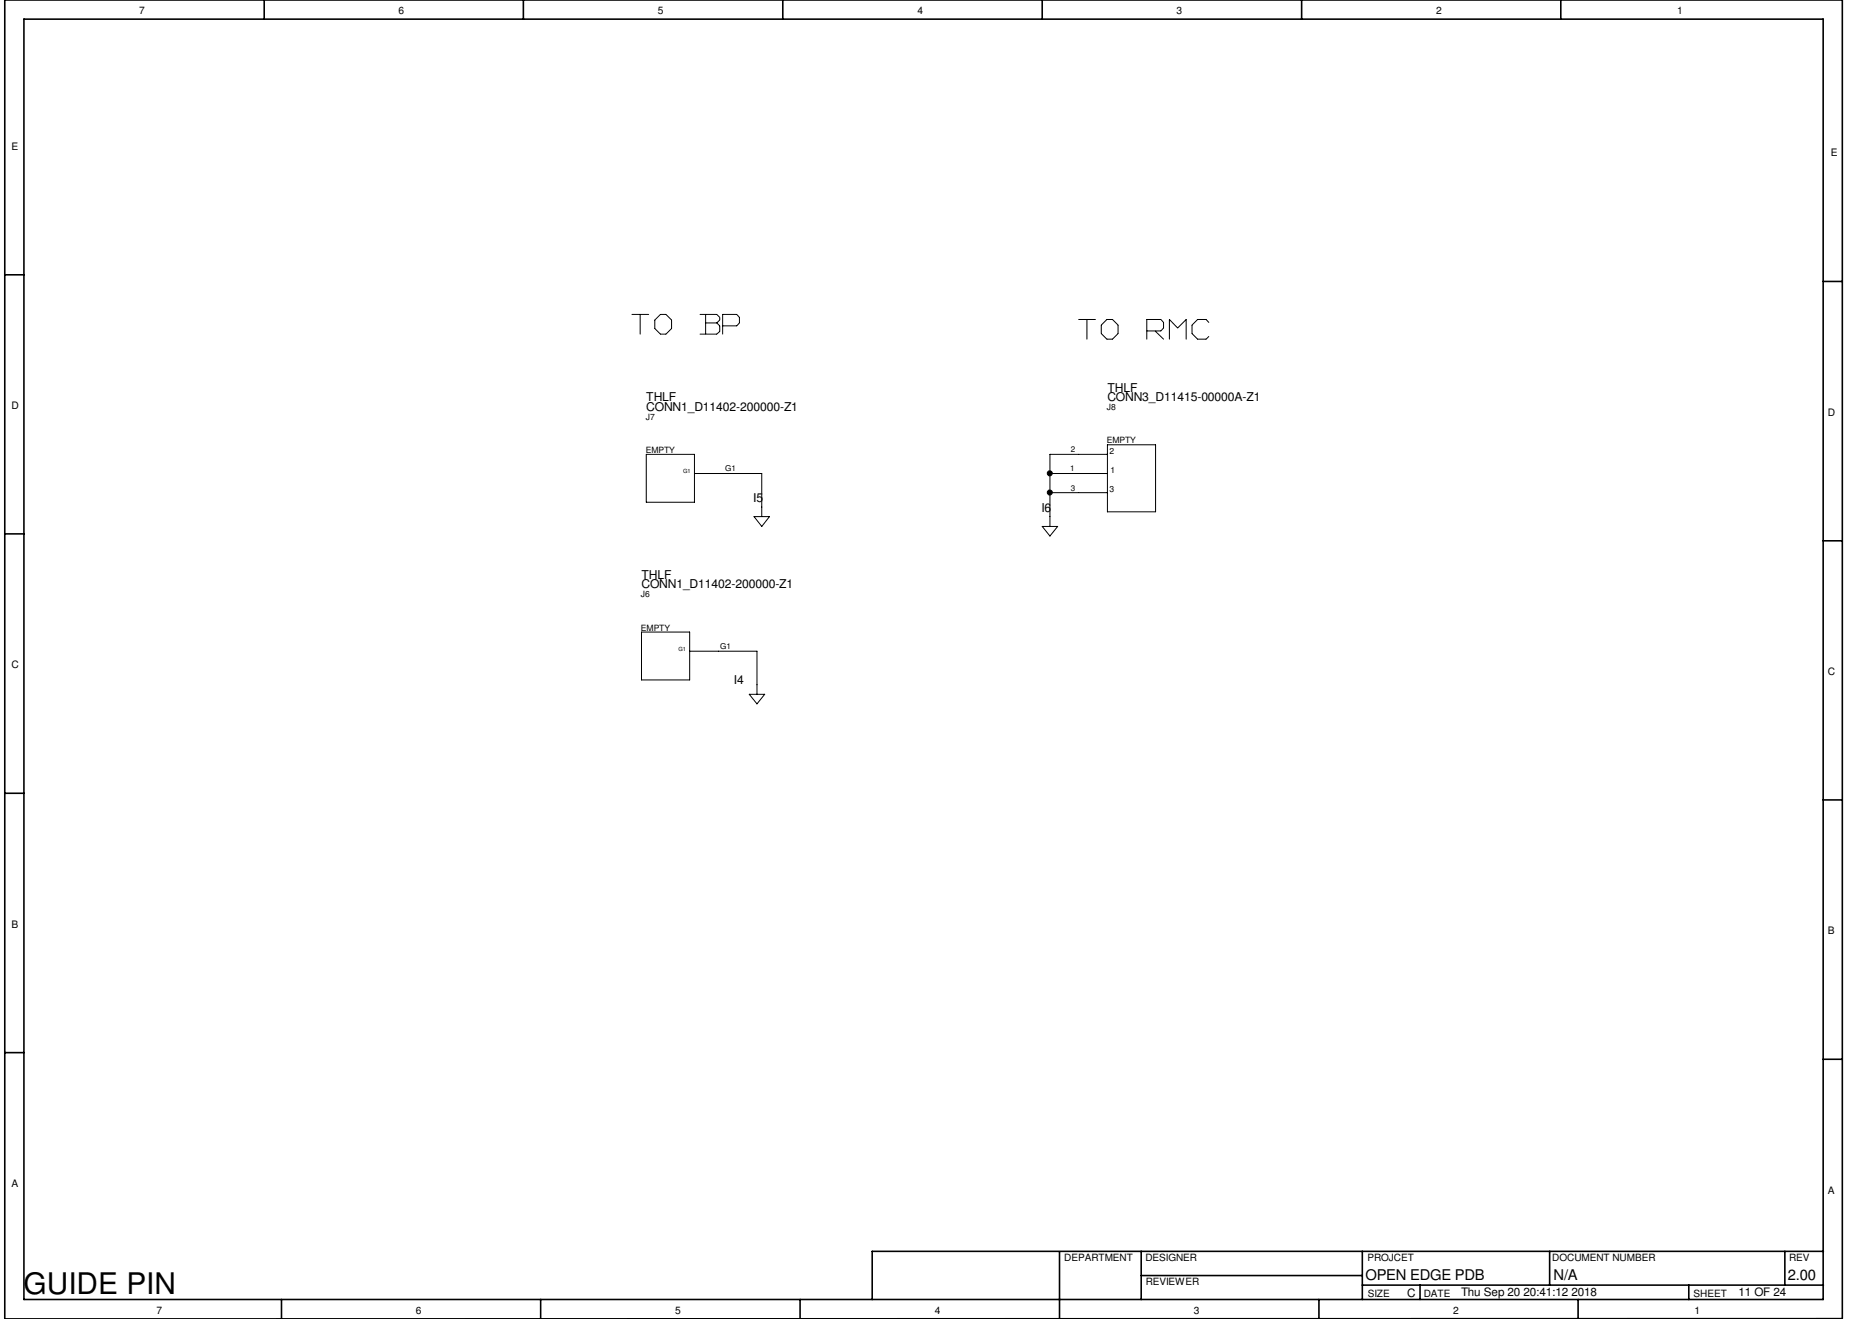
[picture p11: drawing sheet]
<svg xmlns="http://www.w3.org/2000/svg" width="297mm" height="210mm" viewBox="0 0 297 210" stroke-linecap="round" stroke-linejoin="round" font-family="sans-serif">
<g fill="none" stroke="#000" stroke-width=".25">
<path d="M3.8 3h286.3v203.8h-286.3zM42 0v3M83.3 0v3M124.5 0v3M165.8 0v3M207.1 0v3M248.3 0v3M.8 43.7h3M290.1 44.8h3M.8 85h3M290.1 86.1h3M.8 126.2h3"/>
<path d="M290.1 127.3h3M.8 167.5h3M290.1 168.6h3M168.6 199.2v10.6M181.6 199.1v7.7M216.7 199.1v7.7M246.5 199.1v5.4M284 199.1v5.4M290.1 199.1h-151.3v7.7M.8 209.8v-209.8h292.3v209.8l-292.3 .1M44.8 206.8v3M86 206.8v3"/>
<path d="M127.3 206.8v3M181.6 203h35.1M209.8 206.8v3M216.7 204.5h73.4M225.9 204.5v2.3M251.1 206.8v3M268.7 204.5v2.3"/>
</g>
<g fill="none" stroke="#000" stroke-width=".16">
<path d="M100.5 50h2.7M101.9 50.1v3.1M104.2 52.3l.9 .9M104.2 51v1.2M105.1 50l-.9 .9M105.1 50h.8M105.1 53.2h.8M106 50l.8 .9M106.8 51v1.2M106.8 52.3l-.8 .9M111.4 50h2.6M111.4 53.2h2.6"/>
<path d="M112.3 50.1v3M112.3 51.4h1.7M114 50l.5 .5M114 51.4l.5 .5M114.5 50.5v.4M114.5 51.9v.8M114.5 50.9l-.4 .5M114.5 52.7l-.5 .5M115 50h2.2M115 50.1v3.1M115 51.9h2.2M117.2 50l.4 .5"/>
<path d="M117.6 51.4l-.4 .5M117.6 50.5v.9M171.6 50.8h2.7M172.9 50.9v3.1M175.2 53.1l.9 .9M175.2 51.8v1.2M176.1 50.8l-.9 .9M176.1 50.8h.8M176.1 54h.8M177 50.8l.9 .9M177.9 51.8v1.2M177.9 53.1l-.9 .9"/>
<path d="M182.5 50.8h2.2M182.5 50.9v3.1M182.5 52.7h2.2M183.8 52.7l1.3 1.3M184.7 50.8l.4 .5M185.1 52.2l-.4 .5M185.1 51.4v.8M186.1 50.8l1.2 1.4M186.1 50.9v3.1M188.7 50.9v3.1M188.7 50.8l-1.3 1.4M189.6 51.8v1.2"/>
<path d="M189.6 53.1l.9 .9M190.5 50.8l-.9 .9M190.6 50.8h1.3M190.6 54h1.3M191.9 50.8l.4 .5M192.3 53.6l-.4 .4M102.8 72.3h7.7v7.6h-7.7zM110.5 75.4h10.7v6.8M167 75.4h9.2M167 78.4h9.2M176.2 72.3h-9.2v11.5M176.2 70.8h7.7v10.6h-7.7z"/>
<path d="M120 82.2h2.4l-1.2 1.6zM165.8 83.8h2.5l-1.3 1.5zM102.1 100.6h7.6v7.6h-7.6zM109.7 103.6h10.7v6.9M119.2 110.5h2.5l-1.3 1.5z"/>
<circle cx="167" cy="75.3" r=".4"/>
<circle cx="167" cy="78.4" r=".4"/>
</g>
<g fill="#000">
<circle cx="167" cy="75.3" r=".4"/>
<circle cx="167" cy="78.4" r=".4"/>
</g>
<g font-size="5.9" fill="#fff">
<text x="100.5" y="53.8">TO BP</text>
<text x="171.6" y="54.6">TO RMC</text>
</g>
<text font-size="4.7" x="3.8" y="206">GUIDE PIN</text>
<g font-size="2.3">
<text x="217.3" y="203.7">OPEN EDGE PDB</text>
<text x="247.2" y="203.6">N/A</text>
<text x="284.4" y="203.6">2.00</text>
</g>
<g font-size="1.9">
<text x="102.8" y="63.8">THLF</text>
<text x="102.8" y="65.4">CONN1_D11402-200000-Z1</text>
<text x="176.2" y="62.3">THLF</text>
<text x="176.2" y="63.8">CONN3_D11415-00000A-Z1</text>
<text x="119.8" y="79.9">I5</text>
<text x="165.7" y="81.4">I6</text>
<text x="102.1" y="93.6">CONN1_D11402-200000-Z1</text>
<text x="102.1" y="92.1">THLF</text>
<text x="116.8" y="108.9">I4</text>
<text x="223.9" y="206.3">C</text>
<text x="232.4" y="206.3">Thu Sep 20 20:41:12 2018</text>
<text x="276.6" y="206.2">11 OF 24</text>
</g>
<g font-size="1.6">
<text x="22.1" y="2.2">7</text>
<text x="63.4" y="2.2">6</text>
<text x="104.7" y="2.2">5</text>
<text x="146" y="2.2">4</text>
<text x="187.2" y="2.2">3</text>
<text x="228.5" y="2.2">2</text>
<text x="266.8" y="2.2">1</text>
<text x="1.8" y="23.8">E</text>
<text x="291.3" y="24.9">E</text>
<text x="1.8" y="65.1">D</text>
<text x="290.8" y="66.1">D</text>
<text x="1.8" y="106.3">C</text>
<text x="290.8" y="107.4">C</text>
<text x="1.8" y="147.6">B</text>
<text x="290.8" y="148.7">B</text>
<text x="1.8" y="188.8">A</text>
<text x="290.8" y="189.9">A</text>
<text x="169.3" y="200.6">DEPARTMENT</text>
<text x="182.2" y="200.7">DESIGNER</text>
<text x="217.5" y="200.7">PROJCET</text>
<text x="247" y="200.7">DOCUMENT NUMBER</text>
<text x="284.6" y="200.7">REV</text>
<text x="24.9" y="209">7</text>
<text x="66.2" y="209">6</text>
<text x="107.4" y="209">5</text>
<text x="148.7" y="209">4</text>
<text x="182.3" y="204.5">REVIEWER</text>
<text x="189.9" y="209">3</text>
<text x="217.6" y="206.3">SIZE</text>
<text x="226.5" y="206.3">DATE</text>
<text x="231.2" y="209">2</text>
<text x="269.4" y="206.4">SHEET</text>
<text x="269.6" y="209">1</text>
</g>
<g font-size="1.4">
<text x="176.1" y="65.3">J8</text>
<text x="102.7" y="66.8">J7</text>
<text x="176.1" y="70.6">EMPTY</text>
<text x="102.7" y="72.1">EMPTY</text>
<text x="176.5" y="72.3">2</text>
<text x="176.7" y="75.3">1</text>
<text x="176.5" y="78.4">3</text>
<text x="102" y="95.1">J6</text>
<text x="102" y="100.4">EMPTY</text>
</g>
<g font-size="1.3">
<text x="170.4" y="72">2</text>
<text x="115.4" y="75">G1</text>
<text x="170.3" y="75">1</text>
<text x="170.4" y="78.1">3</text>
<text x="114.6" y="103.3">G1</text>
</g>
<g font-size=".9">
<text x="108.7" y="75.3">G1</text>
<text x="107.9" y="103.6">G1</text>
</g>
</svg>
